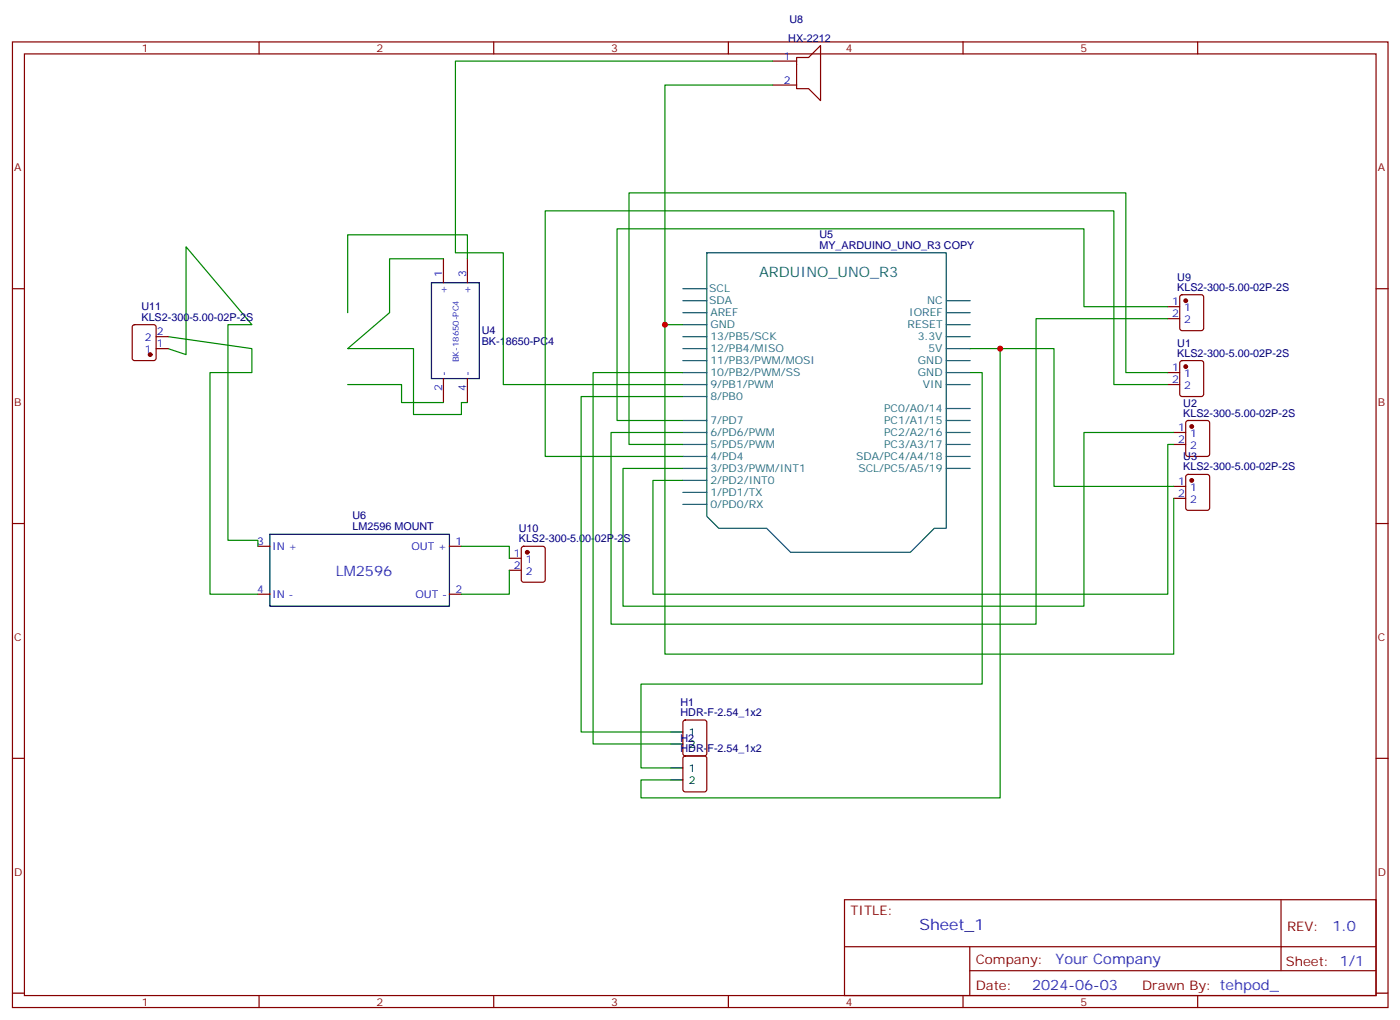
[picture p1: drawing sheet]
<svg xmlns="http://www.w3.org/2000/svg" width="413mm" height="300mm" viewBox="0 0 413 300" stroke-linecap="round" stroke-linejoin="round" font-family="sans-serif">
<g fill="none" stroke="#870000" stroke-width=".35">
<path d="M3.7 12.3h405.3v284.4h-405.3zM7.2 15.9h398.3v277.3h-398.3zM76.3 12.3v3.6M145.5 12.3v3.6M214.6 12.3v3.6M227.7 18h7M234.7 16.9h3.6l3.5-3.5v16.2l-3.5-3.5h-3.6zM283.8 12.3v3.6M352.9 12.3v3.6M227.7 25h7M130.7 76.2v7.1M137.7 76.2v7.1"/>
<path d="M3.7 85h3.5M39.2 95.8l.5-.2h5.6l.6 .4 .1 9.5-.5 .6-5.8 .1-.7-.5-.1-9.4zM46 99.1h3.5M344.1 90.3h3.5M344.1 93.8h3.5M347.9 87l.4-.2h5.7l.6 .4 .1 9.5-.5 .6-5.9 .1-.6-.5-.1-9.4zM405.5 85h3.5M46 102.7h3.5M130.7 111.5v7M137.7 111.5v7M344.1 109.7h3.5M344.1 113.2h3.5"/>
<path d="M347.9 106.4l.4-.2h5.7l.6 .4 .1 9.5-.5 .6-5.9 .1-.6-.5-.1-9.4zM345.9 127.4h3.5M345.9 130.9h3.5M349.6 124l.5-.2h5.6l.7 .5v9.4l-.4 .7h-5.9l-.7-.5v-9.4zM349.6 139.9l.5-.2h5.6l.7 .4v9.5l-.4 .6-5.9 .1-.7-.5v-9.4zM3.7 154.2h3.5M345.9 143.2h3.5M345.9 146.8h3.5M405.5 154.2h3.5M76 160.9h3.5M76 175h3.5M132.4 160.9h3.6"/>
<path d="M132.4 175h3.6M150.1 164.4h3.5M150.1 167.9h3.5M153.8 161.1l.5-.2h5.6l.7 .4 .1 9.4-.5 .7-5.9 .1-.6-.5-.1-9.4zM201.5 212.2l.4-.2h5.7l.6 .5 .1 9.4-.5 .6-5.9 .1-.6-.5-.1-9.4zM3.7 223.3h3.5M201.5 222.8l.4-.2h5.7l.6 .4 .1 9.5-.5 .6-5.9 .1-.6-.5-.1-9.4zM405.5 223.3h3.5M248.8 264.9h156.7v28.3h-156.7zM248.9 278.8h156.5M285.8 278.8v14.1M377.5 265v20.8"/>
<path d="M3.7 292.5h3.5M76.3 293.2v3.5M145.5 293.2v3.5M214.6 293.2v3.5M283.8 293.2v3.5M285.8 285.8h119.6M352.9 293.2v3.5M405.5 292.5h3.5"/>
</g>
<g fill="#870000" stroke="#870000" stroke-width=".35">
<circle cx="349.4" cy="88.5" r=".53"/>
<circle cx="349.4" cy="108" r=".53"/>
<circle cx="351.2" cy="125.6" r=".53"/>
<circle cx="351.2" cy="141.5" r=".53"/>
<circle cx="155.4" cy="162.6" r=".53"/>
<circle cx="44.2" cy="104.4" r=".53"/>
</g>
<path d="M127.1 83.3h14.2v28.2h-14.2zM79.5 157.3h52.9v21.2h-52.9zM197.7 215.5h3.5M197.7 219.1h3.5M197.7 226.1h3.5M197.7 229.7h3.5" fill="none" stroke="#000" stroke-width=".35"/>
<g fill="none" stroke="#0a4f63" stroke-width=".35">
<path d="M208.3 74.4h70.5v81.2h-3.5l-7 7h-35.3l-7.1-7h-14.1l-3.5-3.6zM201.2 88.5h7.1M201.2 92.1h7.1M201.2 85h7.1M201.2 95.6h7.1M201.2 99.1h7.1M278.8 88.5h7.1M278.8 92.1h7.1M278.8 95.6h7.1M278.8 99.1h7.1M201.2 102.7h7.1M201.2 106.2h7.1"/>
<path d="M201.2 109.7h7.1M201.2 113.2h7.1M201.2 116.8h7.1M278.8 102.7h7.1M278.8 106.2h7.1M278.8 109.7h7.1M278.8 113.2h7.1M201.2 123.8h7.1M201.2 127.4h7.1M201.2 130.9h7.1M201.2 134.4h7.1M201.2 137.9h7.1"/>
<path d="M278.8 120.3h7.1M278.8 123.8h7.1M278.8 127.4h7.1M278.8 130.9h7.1M278.8 134.4h7.1M278.8 137.9h7.1M201.2 141.5h7.1M201.2 145h7.1M201.2 148.5h7.1"/>
</g>
<g fill="none" stroke="#008700" stroke-width=".35">
<path d="M227.7 18h-93.5v56.4h14.1v38.8h52.9M227.7 25h-31.8v70.6h5.3M130.7 76.2h-15.9v15.9l-12.4 10.6h19.4v19.4h14.2v-3.6h1.7M137.7 76.2v-7.1h-35.3v23M49.5 99.1l24.7 3.6v7h-12.3v65.3h14.1M195.9 95.6v97h150v-45.8M344.1 90.3h-24.7v-22.9h-137.6v56.4h19.4M344.1 93.8h-38.8v90h-125.2v-56.4h21.1M49.5 102.7l5.3 1.7v-31.7l19.4 22.9h-7v63.5h8.8v1.8M102.4 113.2h15.9v5.3h12.4M201.2 116.8h-30v98.7h26.5M201.2 109.7h-26.4v109.4h22.9"/>
<path d="M285.9 102.7h24.7v40.5h35.3M285.9 109.7h3.5v91.7h-100.5v24.7h8.8M294.7 102.7v132.3h-105.8v-5.3h8.8M344.1 113.2h-15.9v-51.1h-167.5v72.3h40.5M344.1 109.7h-12.3v-52.9h-146.5v74.1h15.9M345.9 130.9h-1.8v44.1h-151.7v-33.5h8.8M345.9 127.4h-26.5v51.1h-135.8v-40.6h17.6M136 160.9h14.1v3.5M150.1 167.9v7.1h-14.1"/>
</g>
<g fill="#c00">
<circle cx="195.9" cy="95.6" r=".88"/>
<circle cx="294.7" cy="102.7" r=".88"/>
</g>
<text font-size="4.6" fill="#00f" x="270.9" y="274">Sheet_1</text>
<text font-size="4.2" fill="#146478" x="223.7" y="81.5">ARDUINO_UNO_R3</text>
<g font-size="4.2" fill="#00f">
<text x="98.9" y="169.7">LM2596</text>
<text x="392.6" y="274.2">1.0</text>
<text x="311" y="283.8">Your Company</text>
<text x="304.1" y="291.6">2024-06-03</text>
</g>
<g font-size="3.9" fill="#800">
<text x="250.6" y="269.5">TITLE:</text>
<text x="379.2" y="274.2">REV:</text>
<text x="287.5" y="283.7">Company:</text>
<text x="378.9" y="284.3">Sheet: 1/1</text>
<text x="287.5" y="291.4">Date:</text>
<text x="336.6" y="291.5">Drawn By: tehpod_</text>
</g>
<g font-size="3.2" fill="#000080">
<text x="232.6" y="6.8">U8</text>
<text x="232.3" y="12.3">HX-2212</text>
<text x="241.5" y="70.2">U5</text>
<text x="241.5" y="73.4">MY_ARDUINO_UNO_R3 COPY</text>
<text x="346.9" y="82.7">U9</text>
<text x="346.9" y="85.6">KLS2-300-5.00-02P-2S</text>
<text x="41.7" y="94.5">KLS2-300-5.00-02P-2S</text>
<text x="41.7" y="91.4">U11</text>
<text x="142" y="101.7">BK-18650-PC4</text>
<text x="142" y="98.5">U4</text>
<text x="346.9" y="105">KLS2-300-5.00-02P-2S</text>
<text x="346.9" y="102.1">U1</text>
<text x="348.7" y="119.7">U2</text>
<text x="348.7" y="122.7">KLS2-300-5.00-02P-2S</text>
<text x="348.7" y="135.6">U3</text>
<text x="348.7" y="138.5">KLS2-300-5.00-02P-2S</text>
<text x="103.9" y="153">U6</text>
<text x="103.9" y="156.2">LM2596 MOUNT</text>
<text x="152.9" y="159.7">KLS2-300-5.00-02P-2S</text>
<text x="152.9" y="156.7">U10</text>
<text x="200.5" y="207.8">H1</text>
<text x="200.5" y="211">HDR-F-2.54_1x2</text>
<text x="200.5" y="221.5">HDR-F-2.54_1x2</text>
<text x="200.5" y="218.4">H2</text>
</g>
<g font-size="3.2" fill="#800">
<text x="41.8" y="15.3">1</text>
<text x="110.9" y="15.3">2</text>
<text x="180.1" y="15.3">3</text>
<text x="249.2" y="15.3">4</text>
<text x="318.3" y="15.3">5</text>
<text x="4.2" y="50.4">A</text>
<text x="406" y="50.4">A</text>
<text x="4.2" y="119.6">B</text>
<text x="406" y="119.6">B</text>
<text x="4.2" y="188.7">C</text>
<text x="406" y="188.7">C</text>
<text x="4.2" y="257.9">D</text>
<text x="406" y="257.9">D</text>
<text x="41.8" y="296.2">1</text>
<text x="110.9" y="296.2">2</text>
<text x="180.1" y="296.2">3</text>
<text x="249.2" y="296.2">4</text>
<text x="318.3" y="296.2">5</text>
</g>
<g font-size="3.2" fill="#00f">
<text x="231" y="17.6">1</text>
<text x="231" y="24.7">2</text>
<text x="130.3" y="81.5" transform="rotate(-90 130.3 81.5)">1</text>
<text x="137.4" y="81.5" transform="rotate(-90 137.4 81.5)">3</text>
<text x="131.7" y="86.6" transform="rotate(-90 131.7 86.6)">+</text>
<text x="138.8" y="86.6" transform="rotate(-90 138.8 86.6)">+</text>
<text x="345.4" y="90">1</text>
<text x="345.4" y="93.5">2</text>
<text x="348.9" y="91.7">1</text>
<text x="348.9" y="95.2">2</text>
<text x="42.7" y="100.5">2</text>
<text x="46.2" y="98.8">2</text>
<text x="42.7" y="104.1">1</text>
<text x="46.2" y="102.3">1</text>
<text x="131.7" y="110.8" transform="rotate(-90 131.7 110.8)">-</text>
<text x="138.8" y="110.8" transform="rotate(-90 138.8 110.8)">-</text>
<text x="345.4" y="109.4">1</text>
<text x="345.4" y="112.9">2</text>
<text x="348.9" y="111.1">1</text>
<text x="130.3" y="115.3" transform="rotate(-90 130.3 115.3)">2</text>
<text x="137.4" y="115.3" transform="rotate(-90 137.4 115.3)">4</text>
<text x="348.9" y="114.7">2</text>
<text x="347.2" y="127">1</text>
<text x="347.2" y="130.5">2</text>
<text x="350.7" y="128.8">1</text>
<text x="350.7" y="132.3">2</text>
<text x="347.2" y="142.9">1</text>
<text x="347.2" y="146.4">2</text>
<text x="350.7" y="144.6">1</text>
<text x="350.7" y="148.2">2</text>
<text x="75.7" y="160.5">3</text>
<text x="80.2" y="161.9">IN +</text>
<text x="121.2" y="161.9">OUT +</text>
<text x="134.2" y="160.5">1</text>
<text x="151.4" y="164">1</text>
<text x="151.4" y="167.6">2</text>
<text x="154.9" y="165.8">1</text>
<text x="154.9" y="169.3">2</text>
<text x="75.7" y="174.6">4</text>
<text x="80.2" y="176">IN -</text>
<text x="122.4" y="176">OUT -</text>
<text x="134.2" y="174.6">2</text>
</g>
<g font-size="3.2" fill="#146478">
<text x="209" y="86.1">SCL</text>
<text x="209" y="89.6">SDA</text>
<text x="273.2" y="89.6">NC</text>
<text x="209.3" y="93.1">AREF</text>
<text x="267.9" y="93.1">IOREF</text>
<text x="209.3" y="96.7">GND</text>
<text x="209.3" y="100.2">13/PB5/SCK</text>
<text x="267.4" y="96.7">RESET</text>
<text x="270.4" y="100.2">3.3V</text>
<text x="209.3" y="103.7">12/PB4/MISO</text>
<text x="209.3" y="107.2">11/PB3/PWM/MOSI</text>
<text x="270.5" y="107.2">GND</text>
<text x="273.6" y="103.7">5V</text>
<text x="209.3" y="110.8">10/PB2/PWM/SS</text>
<text x="270.5" y="110.8">GND</text>
<text x="209.3" y="114.3">9/PB1/PWM</text>
<text x="209.3" y="117.8">8/PB0</text>
<text x="271.9" y="114.3">VIN</text>
<text x="209.3" y="124.9">7/PD7</text>
<text x="260.5" y="121.4">PC0/A0/14</text>
<text x="260.5" y="124.9">PC1/A1/15</text>
<text x="209.3" y="128.4">6/PD6/PWM</text>
<text x="209.3" y="131.9">5/PD5/PWM</text>
<text x="260.5" y="128.4">PC2/A2/16</text>
<text x="260.5" y="131.9">PC3/A3/17</text>
<text x="209.3" y="135.5">4/PD4</text>
<text x="252.3" y="135.5">SDA/PC4/A4/18</text>
<text x="209.3" y="139">3/PD3/PWM/INT1</text>
<text x="209.3" y="142.5">2/PD2/INT0</text>
<text x="252.9" y="139">SCL/PC5/A5/19</text>
<text x="209.3" y="146.1">1/PD1/TX</text>
<text x="209.3" y="149.6">0/PD0/RX</text>
</g>
<g font-size="3.2">
<text x="203" y="216.6">1</text>
<text x="203" y="220.1">2</text>
<text x="203" y="227.2">1</text>
<text x="203" y="230.7">2</text>
</g>
<text font-size="2.5" fill="#00f" x="135.2" y="106.7" transform="rotate(-90 135.2 106.7)">BK-18650-PC4</text>
</svg>
